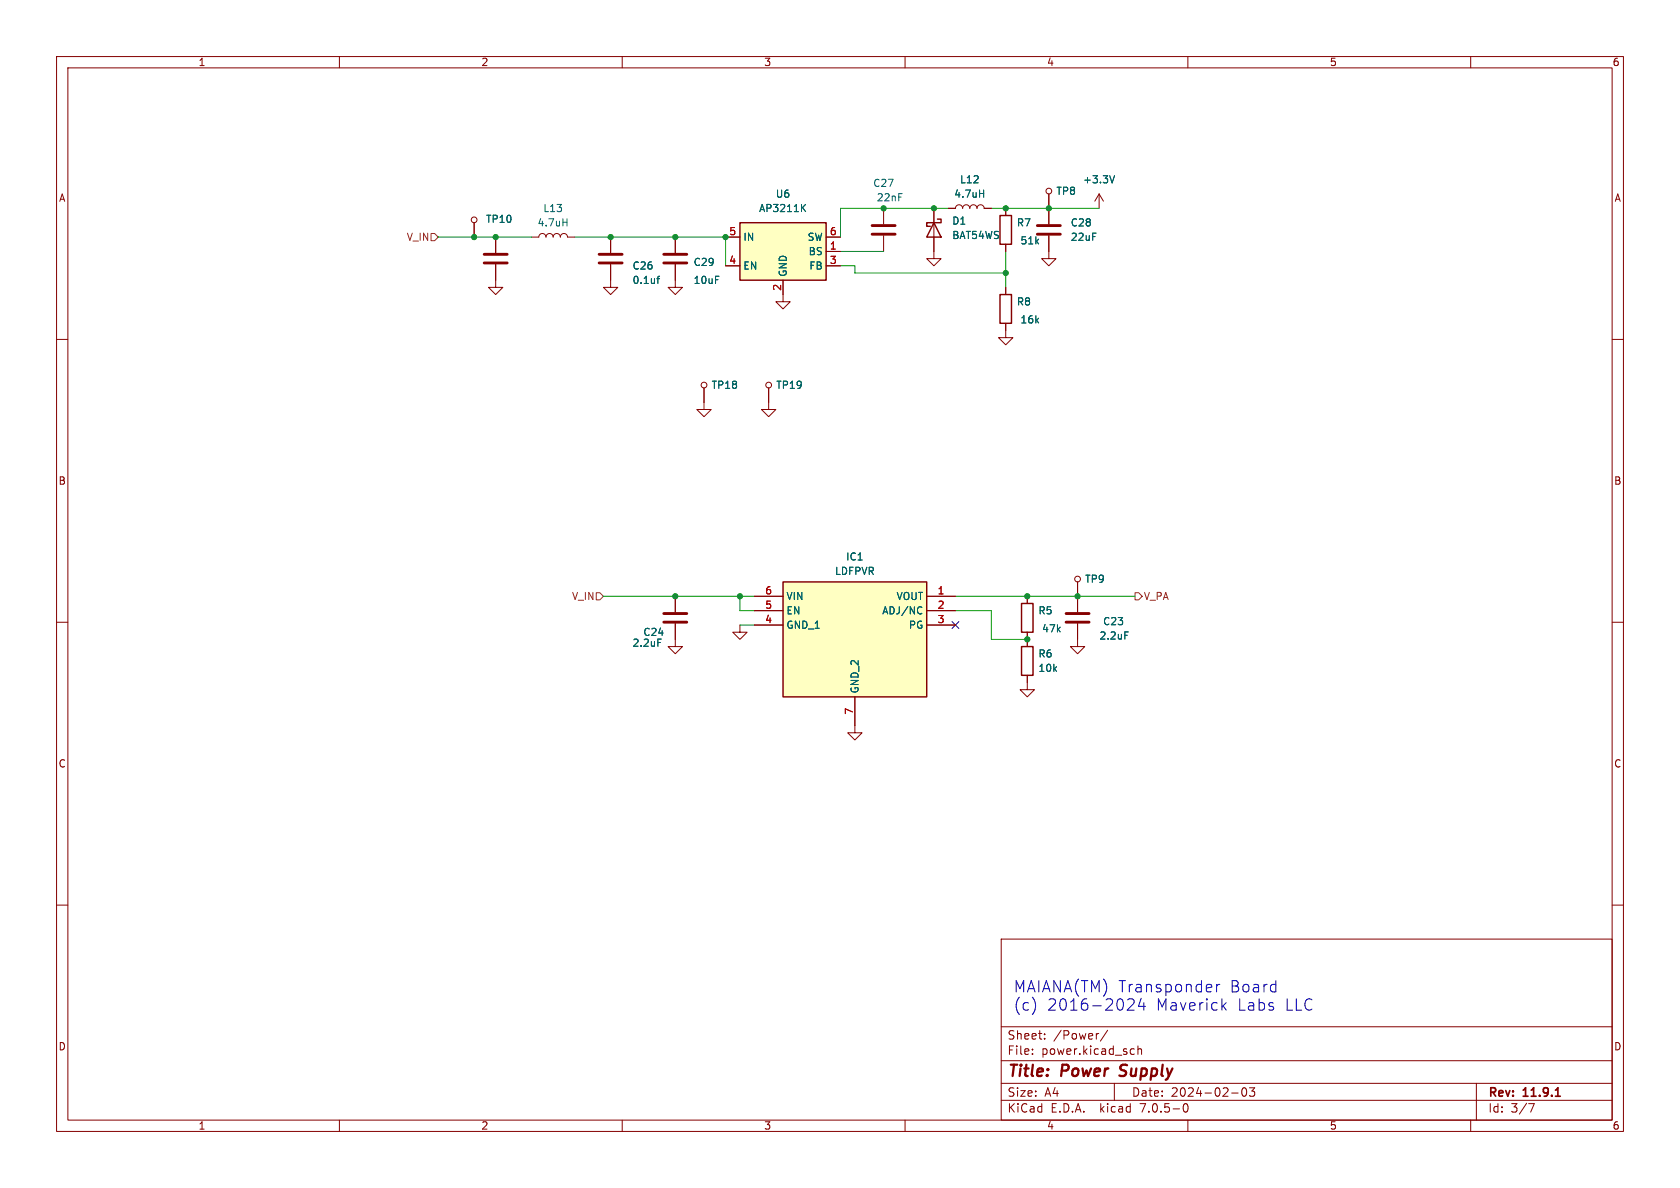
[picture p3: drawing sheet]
<svg xmlns="http://www.w3.org/2000/svg" width="297mm" height="210mm" viewBox="0 0 297 210" stroke-linecap="round" stroke-linejoin="round" font-family="sans-serif">
<g fill="none" stroke="#840000" stroke-width=".18">
<path d="M10 10h277v190h-277zM12 12h273v186h-273zM60 10v2M110 10v2M160 10v2M210 10v2M260 10v2M83.8 39.4v2.5M156.2 36.8v2.8M165.1 36.8v8.9h1.3l-1.3 1.3-1.3-1.3h1.3M167.6 36.8h1.3a.64 .64 0 0 1 .6-.6 .64 .64 0 0 1 .7 .6 .64 .64 0 0 1 .6-.6 .64 .64 0 0 1 .6 .6 .64 .64 0 0 1 .7-.6 .64 .64 0 0 1 .6 .6 .64 .64 0 0 1 .7-.6 .64 .64 0 0 1 .6 .6h1.3M177.8 36.8v1.3"/>
<path d="M185.4 34.3v5.3M194.3 34.3l-.8 1.3M194.3 34.3v2.5M194.3 34.3l.8 1.3M10 60h2M87.6 46.7v4.1h1.3l-1.3 1.3-1.2-1.3h1.2M87.6 41.9v2.8M94 41.9h1.2a.64 .64 0 0 1 .7-.6 .64 .64 0 0 1 .6 .6 .64 .64 0 0 1 .7-.6 .64 .64 0 0 1 .6 .6 .64 .64 0 0 1 .6-.6 .64 .64 0 0 1 .7 .6 .64 .64 0 0 1 .6-.6 .64 .64 0 0 1 .6 .6h1.3M107.9 46.7v4.1h1.3l-1.3 1.3-1.2-1.3h1.2M107.9 41.9v2.8M119.4 46.7v4.1h1.2l-1.2 1.3-1.3-1.3h1.3M119.4 41.9v2.8"/>
<path d="M128.3 47h2.5M128.3 41.9h2.5M138.4 49.5v3.8h1.3l-1.3 1.3-1.2-1.3h1.2M146 44.5h2.6M146 47h2.6M146 41.9h2.6M156.2 41.7v2.8M177.8 57.2v2.5h1.3l-1.3 1.3-1.3-1.3h1.3M177.8 43.2v1.3M177.8 50.8v1.3M185.4 41.7v4h1.3l-1.3 1.3-1.3-1.3h1.3M285 60h2"/>
<path d="M124.5 68.6v3.8h1.2l-1.2 1.3-1.3-1.3h1.3M135.9 68.6v3.8h1.3l-1.3 1.3-1.3-1.3h1.3M10 110h2M119.4 110.2v4.1h1.2l-1.2 1.3-1.3-1.3h1.3M119.4 105.4v2.8M130.8 110.5v1.3h1.3l-1.3 1.2-1.3-1.2h1.3M133.3 105.4h5.1M133.3 108h5.1M133.3 110.5h5.1M163.8 105.4h5.1M163.8 108h5.1M163.8 110.5h5.1"/>
<path d="M181.6 119.4v2.5h1.3l-1.3 1.3-1.3-1.3h1.3M181.6 105.4v1.3M181.6 111.8v2.5M190.5 110.2v4.1h1.3l-1.3 1.3-1.3-1.3h1.3M190.5 102.9v5.3M285 110h2M151.1 123.2v6.3h1.3l-1.3 1.3-1.2-1.3h1.2M10 160h2M285 160h2M177 166h108v32h-108zM60 198v2M110 198v2"/>
<path d="M160 198v2M177 194.5h108M177 191.5h108M177 187.5h108M177 181.5h108M182.5 186.3v.1M182.5 185.5v.1M184.7 183.6v.1M184.7 182.8v.1M194.2 182.7l-.2 .1M195.8 182.1l-1.3 2M197 191.5v3"/>
<path d="M200.1 185.4l.4 .1M200.5 186.3l-.4 .1M201.2 185.5l.2-.1 .3 .1 .1 .9M201.2 184.9v1.5M209.3 195.2l.2-.1a.81 .81 0 0 1 .6 .6 .81 .81 0 0 1-.3 .8l-.1 .1a.81 .81 0 0 1-.4-1.4zM210 198v2M217.7 193.2h1.2M219.7 192.4l.2-.1a.81 .81 0 0 1 .6 .6 .81 .81 0 0 1-.3 .8l-.2 .1a.81 .81 0 0 1-.3-1.4zM220.9 192.3h.9l-.5 .6 .4 .1v.7l-.2 .1h-.4l-.2-.1M260 198v2M261 191.5v6.5M270.2 195.1h1l-.6 1.5"/>
<circle cx="83.8" cy="38.9" r=".51"/>
<circle cx="185.4" cy="33.8" r=".51"/>
<circle cx="124.5" cy="68.1" r=".51"/>
<circle cx="135.9" cy="68.1" r=".51"/>
<circle cx="190.5" cy="102.4" r=".51"/>
</g>
<path d="M275 193.8h.8M275.3 192.5l.1-.2v1.5" fill="none" stroke="#840000" stroke-width=".3"/>
<path d="M130.8 39.4h15.2v10.1h-15.2zM165.1 39.4l1.3 2.5h-2.6zM165.7 38.7h.7v.7h-2.6v.6h.7M176.8 38.1h2v5.1h-2zM176.8 52.1h2v5.1h-2zM138.4 102.9h25.4v20.3h-25.4zM180.6 106.7h2v5.1h-2zM180.6 114.3h2v5.1h-2z" fill="none" stroke="#840000" stroke-width=".25"/>
<path d="M99.5 39.3h.7M100.2 38.7v1.2M141.9 36.7l.5 .7M142.4 36.1l-.7 .8M173.2 34.2h.7M173.9 33.6v1.3M197 31.1l-.4 1.2M116.1 49.3h.5M116.6 48.8l-.3 .2v1.1M162.7 107.3l.3 .1M163 108.4l-.3 .1M198.9 111.7h.6" fill="none" stroke="#006464" stroke-width=".18"/>
<g fill="none" stroke="#840000" stroke-width=".51">
<path d="M154.2 39.9h4M183.4 39.9h4.1M85.6 45h4.1M85.6 46.5h4.1M105.9 45h4.1M105.9 46.5h4.1M117.3 45h4.1M117.3 46.5h4.1M154.2 41.4h4M183.4 41.4h4.1M117.3 108.5h4.1M117.3 110h4.1"/>
<path d="M188.5 108.5h4M188.5 110h4"/>
</g>
<g fill="#ffffc2" stroke="#ffffc2" stroke-width=".18">
<path d="M130.8 39.4h15.2v10.1h-15.2z"/>
<path d="M138.4 102.9h25.4v20.3h-25.4z"/>
</g>
<path d="M76.2 41.3h.6l.7 .6-.7 .6h-.6zM105.4 104.8h.6l.7 .6-.7 .6h-.6zM200.7 104.8h.6l.6 .6-.6 .6h-.6z" fill="none" stroke="#725600" stroke-width=".18"/>
<path d="M200.5 177.1l-.1 .3-1.1 1.2h1.2M201.7 176.5l-.4 1.4h1.2M202.2 177.2v1.4M215.1 174v1.3M215.6 174a.51 .51 0 0 0-.5 .4M216.2 177.8l.6 .8M216.8 177.2l-.8 .8M225.4 174l.2 .1M225.6 173.3v2M225.6 175.3h-.2" fill="none" stroke="#0000c2" stroke-width=".18"/>
<path d="M167.6 36.8h-19v5.1M175.3 36.8h19M77.5 41.9h16.5M101.6 41.9h26.7v5.1M148.6 47h2.5v1.3h26.7M148.6 44.5h7.6M177.8 44.5v6.3M106.7 105.4h26.6M130.8 110.5h2.5M130.8 105.4v2.6h2.5M168.9 105.4h31.8M168.9 108h6.4v5h6.3" fill="none" stroke="#009600" stroke-width=".18"/>
<path d="M168.3 109.9l1.2 1.2M169.5 109.9l-1.2 1.2" fill="none" stroke="#000084" stroke-width=".18"/>
<g fill="#009600" stroke="#009600" stroke-width=".18">
<circle cx="156.2" cy="36.8" r=".46"/>
<circle cx="83.8" cy="41.9" r=".46"/>
<circle cx="87.6" cy="41.9" r=".46"/>
<circle cx="119.4" cy="41.9" r=".46"/>
<circle cx="128.3" cy="41.9" r=".46"/>
<circle cx="165.1" cy="36.8" r=".46"/>
<circle cx="107.9" cy="41.9" r=".46"/>
<circle cx="130.8" cy="105.4" r=".46"/>
<circle cx="119.4" cy="105.4" r=".46"/>
<circle cx="185.4" cy="36.8" r=".46"/>
<circle cx="177.8" cy="48.3" r=".46"/>
<circle cx="177.8" cy="36.8" r=".46"/>
<circle cx="181.6" cy="105.4" r=".46"/>
<circle cx="190.5" cy="105.4" r=".46"/>
<circle cx="181.6" cy="113" r=".46"/>
</g>
<g font-size="2.8" fill="#0000c2">
<text x="179.1" y="175.6">MAIANA(TM) Transponder</text>
<text x="179.1" y="178.8">(c)</text>
<text x="185" y="178.8">2016-2024</text>
<text x="204.2" y="178.8">Maverick</text>
<text x="217.2" y="175.6">Board</text>
<text x="218.5" y="178.8">Labs</text>
<text x="226.9" y="178.8">LLC</text>
</g>
<g font-size="2.8" fill="#840000">
<text x="178" y="190.8">Title:</text>
<text x="187.5" y="190.8">Power</text>
<text x="198.4" y="190.8">Supply</text>
</g>
<g font-size="2.1" fill="#840000">
<text x="178" y="183.9">Sheet:</text>
<text x="186.2" y="183.9">/Power/</text>
<text x="178" y="186.6">File:</text>
<text x="184" y="186.6">power.kicad_sch</text>
<text x="178" y="196.8">KiCad</text>
<text x="178" y="194">Size:</text>
<text x="184.6" y="194">A4</text>
<text x="185.7" y="196.8">E.D.A.</text>
<text x="194.4" y="196.8">kicad</text>
<text x="200" y="194">Date:</text>
<text x="201.5" y="196.8">7.0.5-0</text>
<text x="206.9" y="194">2024-02-03</text>
<text x="263" y="194.2">Rev:</text>
<text x="263" y="196.8">Id:</text>
<text x="267" y="196.8">3/7</text>
<text x="269.2" y="194.2">11.9.1</text>
</g>
<g font-size="1.8" fill="#840000">
<text x="35" y="11.8">1</text>
<text x="85" y="11.8">2</text>
<text x="135" y="11.8">3</text>
<text x="185" y="11.8">4</text>
<text x="235" y="11.8">5</text>
<text x="285" y="11.8">6</text>
<text x="10.4" y="35.8">A</text>
<text x="285.4" y="35.8">A</text>
<text x="10.3" y="85.8">B</text>
<text x="285.3" y="85.8">B</text>
<text x="10.3" y="135.8">C</text>
<text x="285.3" y="135.8">C</text>
<text x="10.3" y="185.8">D</text>
<text x="285.3" y="185.8">D</text>
<text x="35" y="199.8">1</text>
<text x="85" y="199.8">2</text>
<text x="135" y="199.8">3</text>
<text x="185" y="199.8">4</text>
<text x="235" y="199.8">5</text>
<text x="285" y="199.8">6</text>
</g>
<g font-size="1.8" fill="#006464">
<text x="137.1" y="35.1">U6</text>
<text x="154.3" y="33.2">C27</text>
<text x="154.9" y="35.8">22nF</text>
<text x="168.6" y="35.1">4.7uH</text>
<text x="169.7" y="32.6">L12</text>
<text x="186.7" y="34.6">TP8</text>
<text x="191.4" y="32.6">+3.3V</text>
<text x="85.9" y="39.6">TP10</text>
<text x="95" y="40.2">4.7uH</text>
<text x="96" y="37.7">L13</text>
<text x="134.1" y="37.7">AP3211K</text>
<text x="168.3" y="39.9">D1</text>
<text x="179.7" y="40.2">R7</text>
<text x="189.2" y="40.2">C28</text>
<text x="111.8" y="47.8">C26</text>
<text x="122.6" y="47.2">C29</text>
<text x="131.3" y="47.8">EN</text>
<text x="131.3" y="42.7">IN</text>
<text x="142.8" y="42.7">SW</text>
<text x="142.9" y="45.3">BS</text>
<text x="143.1" y="47.8">FB</text>
<text x="168.3" y="42.4">BAT54WS</text>
<text x="180.3" y="43.4">51k</text>
<text x="189.2" y="42.7">22uF</text>
<text x="111.8" y="50.4">0.1uf</text>
<text x="122.6" y="50.4">10uF</text>
<text x="139.3" y="49" transform="rotate(-90 139.3 49)">GND</text>
<text x="179.7" y="54.2">R8</text>
<text x="180.3" y="57.3">16k</text>
<text x="125.7" y="68.9">TP18</text>
<text x="137.2" y="68.9">TP19</text>
<text x="147.6" y="101.8">LDFPVR</text>
<text x="149.5" y="99.3">IC1</text>
<text x="138.9" y="106.2">VIN</text>
<text x="158.5" y="106.2">VOUT</text>
<text x="191.8" y="103.2">TP9</text>
<text x="113.7" y="112.6">C24</text>
<text x="138.9" y="111.3">GND_1</text>
<text x="138.9" y="108.8">EN</text>
<text x="155.9" y="108.8">ADJ/NC</text>
<text x="160.7" y="111.3">PG</text>
<text x="183.5" y="108.8">R5</text>
<text x="184.2" y="112">47k</text>
<text x="194.3" y="113.2">2.2uF</text>
<text x="195" y="110.7">C23</text>
<text x="111.8" y="114.5">2.2uF</text>
<text x="183.5" y="116.4">R6</text>
<text x="183.5" y="118.9">10k</text>
<text x="152" y="122.7" transform="rotate(-90 152 122.7)">GND_2</text>
</g>
<g font-size="1.8" fill="#a90000">
<text x="128.9" y="41.7">5</text>
<text x="146.7" y="41.7">6</text>
<text x="128.9" y="46.7">4</text>
<text x="146.7" y="44.2">1</text>
<text x="146.7" y="46.7">3</text>
<text x="138.2" y="51.5" transform="rotate(-90 138.2 51.5)">2</text>
<text x="135.2" y="107.7">5</text>
<text x="135.2" y="105.2">6</text>
<text x="165.7" y="105.2">1</text>
<text x="165.7" y="107.7">2</text>
<text x="135.2" y="110.2">4</text>
<text x="165.7" y="110.2">3</text>
<text x="150.9" y="126.4" transform="rotate(-90 150.9 126.4)">7</text>
</g>
<g font-size="1.8" fill="#725600">
<text x="71.9" y="42.7">V_IN</text>
<text x="101.1" y="106.2">V_IN</text>
<text x="202.1" y="106.2">V_PA</text>
</g>
</svg>
